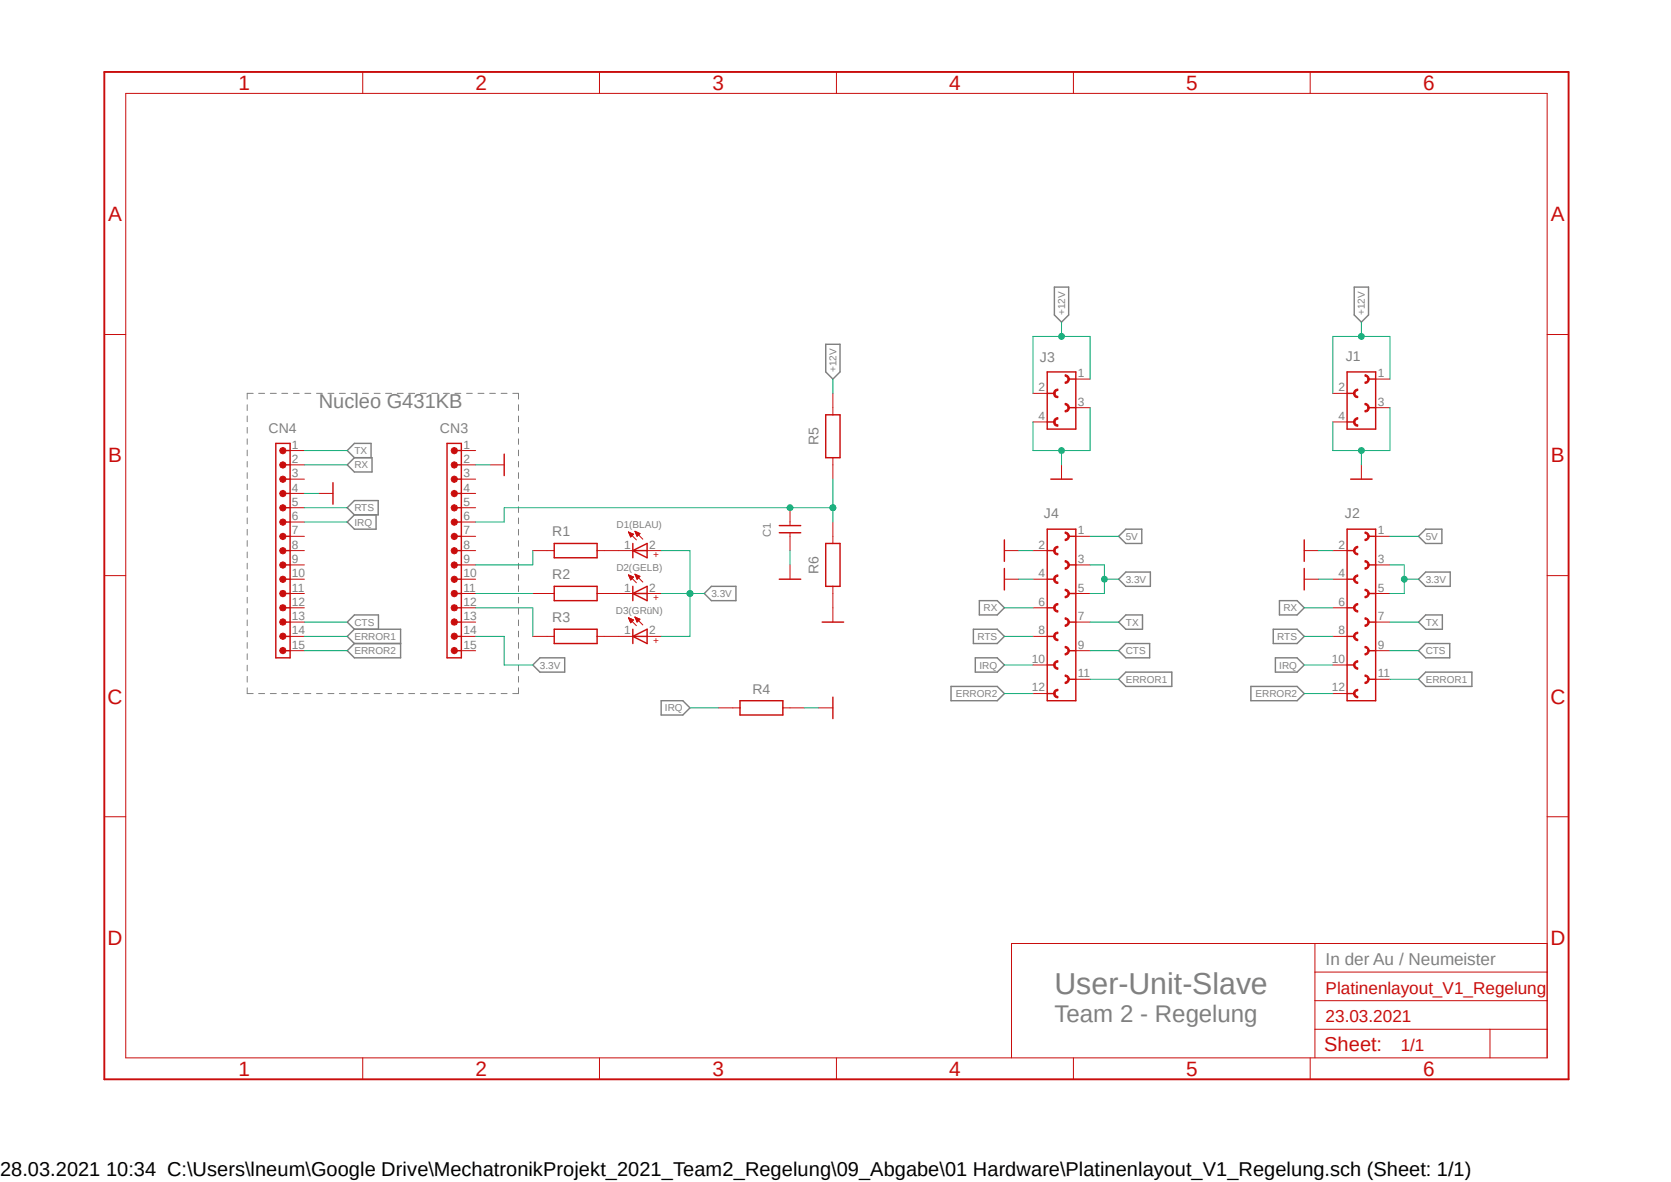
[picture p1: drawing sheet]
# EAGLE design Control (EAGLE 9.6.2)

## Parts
C1  10 nF  WCAP-CSGP_1206_H1.25_885012008008_10V(DC)  [WCAP-CSGP_1206_H1.25]
CN3  61301511121  6130XX11121_61301511121  [61301511121]
CN4  61301511121  6130XX11121_61301511121  [61301511121]
D1(BLAU)  WL-TMRC_3MM_151031SS06000_WITHOUTSTOPPER  [WL-TMRC_3MM]
D2(GELB)  WL-TMRC_3MM_151031YS06000_WITHOUTSTOPPER  [WL-TMRC_3MM]
D3(GRüN)  WL-TMRC_3MM_151031VS06000_WITHOUTSTOPPER  [WL-TMRC_3MM]
J1  6100XX11921_61000411921  [61000411921]
J2  6100XX11921_61001211921  [61001211921]
J3  690367290476  [690367290476]
J4  690367291276  [690367291276]
R1  1Ohm  WRIS-KSKE_0805_560050320011_2.0X1.25X0.6  [WRIS-KSKE_0805_2.0X1.25X0.6(LXWXH)]
R2  1Ohm  WRIS-KSKE_0805_560050320011_2.0X1.25X0.6  [WRIS-KSKE_0805_2.0X1.25X0.6(LXWXH)]
R3  1Ohm  WRIS-KSKE_0805_560050320011_2.0X1.25X0.6  [WRIS-KSKE_0805_2.0X1.25X0.6(LXWXH)]
R4  0.1Ohm  WRIS-KSKE_0805_560050320001_2.0X1.25X0.6  [WRIS-KSKE_0805_2.0X1.25X0.6(LXWXH)]
R5  1Ohm  WRIS-KSKE_0805_560050320011_2.0X1.25X0.6  [WRIS-KSKE_0805_2.0X1.25X0.6(LXWXH)]
R6  1Ohm  WRIS-KSKE_0805_560050320011_2.0X1.25X0.6  [WRIS-KSKE_0805_2.0X1.25X0.6(LXWXH)]

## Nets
3.3V: CN3.14 D1(BLAU).2(+) D2(GELB).2(+) D3(GRüN).2(+) J2.3 J2.5 J4.3 J4.5
5V: J2.1 J4.1
+12V: J1.1 J1.2 J3.1 J3.2 R5.2
ADC-INPUT: C1.2 CN3.6 R5.1 R6.2
CTS: CN4.13 J2.9 J4.9
ERROR1: CN4.14 J2.11 J4.11
ERROR2: CN4.15 J2.12 J4.12
GND: C1.1 CN3.2 CN4.4 J1.3 J1.4 J2.2 J2.4 J3.3 J3.4 J4.2 J4.4 R4.2 R6.1
GPIO_D1: CN3.9 R1.1
GPIO_D2: CN3.11 R2.1
GPIO_D3: CN3.12 R3.1
IRQ: CN4.6 J2.10 J4.10 R4.1
N$5: D1(BLAU).1(-) R1.2
N$13: D2(GELB).1(-) R2.2
N$14: D3(GRüN).1(-) R3.2
RTS: CN4.5 J2.8 J4.8
RX: CN4.2 J2.6 J4.6
TX: CN4.1 J2.7 J4.7
Unconnected: CN3.1 CN3.3 CN3.4 CN3.5 CN3.7 CN3.8 CN3.10 CN3.13 CN3.15 CN4.3 CN4.7 CN4.8 CN4.9 CN4.10 CN4.11 CN4.12

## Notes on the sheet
- Nucleo G431KB
- In der Au / Neumeister
- User-Unit-Slave | Platinenlayout_V1_Regelung
- Team 2 - Regelung | 23.03.2021

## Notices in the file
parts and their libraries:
Eagle_WR-PHD: Copyright: Würth Elektronik
